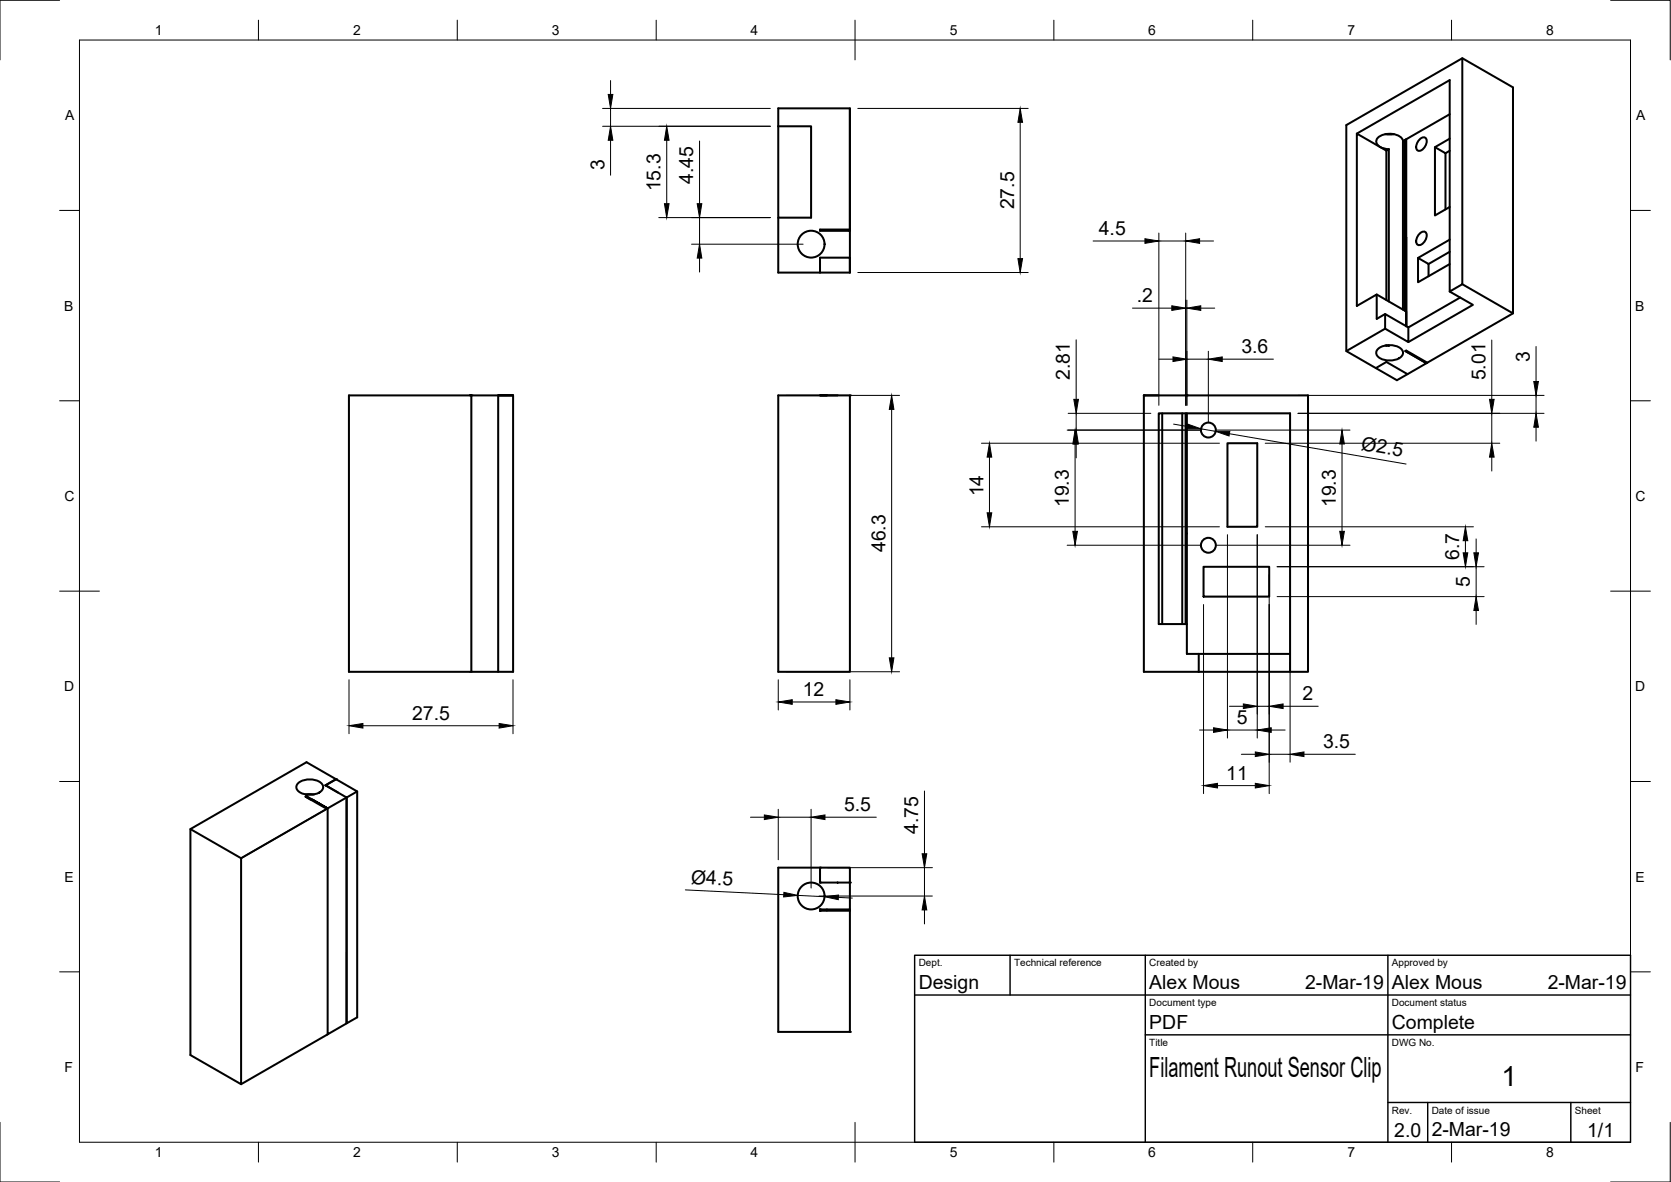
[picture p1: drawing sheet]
<svg xmlns="http://www.w3.org/2000/svg" width="420mm" height="297mm" viewBox="0 0 420 297" stroke-linecap="round" stroke-linejoin="round" font-family="sans-serif">
<!-- layer: Visible -->
<g fill="none" stroke="#000" stroke-width=".51">
<path d="M367.7 14.6l12.7 7.4v56.7l-12.7-7.3M195.7 31.7v-4.5h18v30.5M195.7 31.7h8.2v23h-8.2zM213.7 27.2v30.8v-.3M341.2 33.6l23.3-13.5v53.2l3.2-1.9v-56.8l-29.2 16.8v56.8l7.4 4.3M348.3 33.7h2.2M348.6 37.9l.6-.4v38.3M352.8 35.5v42.3M352.8 35.4a3.4 3.4 0 0 0-3.9-1.8 2.5 2.5 0 0 0-2.8 2.2 3.3 3.3 0 0 0 3.1 1.7M353.4 35.1v43.1v-43.1M353.6 35v47v-3.7l-7.4-4.3M357.1 34.9a.95 .95 0 0 1 1.2-.3 .95 .95 0 0 1 .4 1.3l-.6 1.3a1.02 1.02 0 0 1-1.1 .7 1.02 1.02 0 0 1-.9-.9l.2-.9z"/>
<path d="M360.8 37v17.2l3.7-2.2M364.5 34.8l-3.7 2.2 2.7 1.5v14.1M364.5 28.7l-11.7 6.8M364.5 37.9l-1 .6M195.7 54.7v13.8h10.5M213.7 57.7h-7.5v.3h7.5v10.5M357.1 58.6a.95 .95 0 0 1 1.2-.3 .95 .95 0 0 1 .4 1.3l-.6 1.2a1.02 1.02 0 0 1-1.1 .8 1.02 1.02 0 0 1-.9-.9l.2-.9zM206.2 68.5v-3.7h7.5v3.7M206.2 68.5h7.5M348.3 78.9v3.7l5.8 3.4v-3.7M356.6 64.8v6.1l7.9-4.5M364.5 73.3l5.9 3.3-16.3 9.4"/>
<path d="M364.5 60.2l-7.9 4.6 2.6 1.5v3.1M364.5 63.3l-5.3 3M367.2 74.8l-13.1 7.5-5.8-3.4-2.1 1.2v-6.1l-5 2.9v-43.3l7.4 4.3v37.5M380.4 78.7l-21.5 12.5M118.2 99.4h.3h-30.8v69.4h30.8M125.3 99.4v69.4h3.7v-69.4M125.3 99.4h-6.8v69.4h6.8M125.3 99.4h3.7zM195.7 99.4h18v69.4h-18zM207.9 99.4h-1.7h4.4M287.6 99.4h41.3v69.4h-4.5v-64.9h-33v52.9h7v7.5h26M287.6 99.4h3.8"/>
<path d="M287.6 99.4v69.4h36.8M298.1 99.4h.3M345.9 92.5l5.3 3.1 2.7-1.6M346.5 87.6a4.7 4.7 0 0 1 6.1 .4 1.65 1.65 0 0 1-1.4 2.3 4.6 4.6 0 0 1-5-1 1.26 1.26 0 0 1 .3-1.7zM348.3 82.6l-9.8 5.6M348.6 86.8v.1M349.2 86.7v.2l-.9-.1M353.4 88.2l5.3 3.1 .2-.1M353.4 88.2l5.3 3.1-4.8 2.7-5.3-3-2.7 1.5M353.4 88.2l.2-.1 5.3 3.1M292.2 103.9v52.9M297.3 103.9v52.9"/>
<path d="M298.1 103.9v52.9M298.4 103.9v52.9M308.6 111.4h7.5v21h-7.5zM302.6 142.4h16.5v7.5h-16.5zM301.4 164.3v4.5M75 196.8a4.7 4.7 0 0 1 6.1 .4 1.65 1.65 0 0 1-1.4 2.2 4.6 4.6 0 0 1-5-1 1.26 1.26 0 0 1 .3-1.6zM76.8 199.6h2.2M85 199.2l-3.1-1.9 2.6-1.5-7.4-4.3-29.2 16.9v56.7l12.7 7.4v-56.8M89.8 198.9v56.8l-2.7 1.5 .1-56.8M47.9 208.4l12.7 7.3M76.9 200.2l.2-.1-.2 .1 1.2 .7zM77.1 200.1l1.2 .7"/>
<path d="M78.1 200.9l4.1 2.4M82.2 203.3l-21.6 12.4M82.4 203.1l-4.1-2.3 4.1 2.3-.2 .2M87.1 200.4v56.8l-4.7 2.7v-56.7M87.1 200.4l-5.2-3.1 2.6-1.5 5.3 3.1-2.6 1.5M87.1 200.4l-4.7 2.7M87.1 200.4h.1M206.2 218h7.5v3.8h-7.5zM206.2 221.8v-3.8h-10.5v41.3h18v-30.4M206.2 228.9v-.4v.4h7.5M206.2 228.5h7.5v.4M213.7 221.8v6.7"/>
<path d="M82.4 259.9l-21.8 12.6"/>
<circle cx="204" cy="61.4" r="3.4"/>
<circle cx="303.8" cy="108.1" r="1.87"/>
<circle cx="303.8" cy="137" r="1.87"/>
<circle cx="204" cy="225.2" r="3.4"/>
</g>
<g fill="#000">
<circle cx="118.5" cy="99.4" r=".25"/>
<circle cx="213.7" cy="99.4" r=".25"/>
<circle cx="287.6" cy="99.4" r=".25"/>
<circle cx="298.4" cy="99.4" r=".25"/>
<circle cx="81.9" cy="197.3" r=".25"/>
<circle cx="84.5" cy="195.8" r=".25"/>
<circle cx="76.9" cy="200.2" r=".25"/>
<circle cx="77.1" cy="200.1" r=".25"/>
<circle cx="206.2" cy="218" r=".25"/>
<circle cx="206.2" cy="221.8" r=".25"/>
<circle cx="206.2" cy="228.9" r=".25"/>
<circle cx="206.2" cy="228.5" r=".25"/>
<circle cx="213.7" cy="221.8" r=".25"/>
<circle cx="213.7" cy="259.3" r=".25"/>
</g>
<!-- layer: Visible Narrow -->
<path d="M82.2 203.3l-21.6 12.4" fill="none" stroke="#000" stroke-width=".36"/>
<!-- layer: Border -->
<g fill="none" stroke="#000" stroke-width=".25">
<path d="M15 .1h-15v15M20 10.1h390v276.9h-390zM65 5.1v5M115 5.1v5M165 5.1v5M215 5.1v10M265 5.1v5M315 5.1v5M365 5.1v5M405 .1h15v15M15 52.9h5M410 52.9h5"/>
<path d="M15 100.7h5M410 100.7h5M15 148.6h10M405 148.6h10M15 196.4h5M410 196.4h5M15 244.2h5M410 244.2h5M0 282.1v14.9h15M65 287v5M115 287v5M165 287v5"/>
<path d="M215 282.1v9.9M265 287v5M315 287v5M365 287v5M420 282.1v14.9h-15"/>
</g>
<!-- layer: TitleBlock -->
<path d="M230 240.1h180v46.9h-180zM230 250h180M254 240.1v9.9M288 240.1v46.9M349 240.1v46.9M288 260.1h122M349 277.1h61M359 277.1v9.9M395 277.1v9.9" fill="none" stroke="#000" stroke-width=".36"/>
<!-- layer: Dimensions -->
<g fill="none" stroke="#000" stroke-width=".25">
<path d="M151.5 31.7h42.2M151.5 27.2h42.2M153.5 20.2v3.5M153.5 27.2v4.5M153.5 35.2v8.8M167.6 35.2v16M175.9 35.4v15.8M215.7 27.2h42.8M256.5 30.7v34.3M165.7 54.7h28M175.9 54.7v6.7M291.4 58.6v43.3"/>
<path d="M298.1 58.6v43.3M173.9 61.4h28M175.9 64.9v3.5M215.7 68.5h42.8M274.8 60.6h13.1M284.8 77.4h9.8M291.4 60.6h6.7M298.1 77.4h.3M298.4 75.4v26.5M301.6 60.6h3.5M301.9 77.4h3.5M197.7 99.4h28.5"/>
<path d="M270.6 85.4v15M291.4 90.3h3.5M298.4 90.3h5.4M303.8 88.3v17.8M307.3 90.3h12.9M326.4 99.4h61.8M375.1 85.5v14.9M386.2 87.1v8.8M386.2 99.4v4.5M224.2 102.9v62.4M246.8 111.4h59.8M248.8 114.9v14"/>
<path d="M268.3 108.1h33.5M268.6 103.9h20.8M270.3 111.6v21.9M270.6 103.9v4.2M270.6 111.6v3.5M295.1 106.6l3.4 .6M302 107.8l3.7 .6M305.8 108.1h33.6M309.1 109l44.4 7.6M318.1 111.4h59M326.4 103.9h61.8M337.4 111.6v21.9"/>
<path d="M375.1 103.9v7.5M375.1 114.9v3.5M386.2 107.4v3.5M246.8 132.4h59.8M268.3 137h33.5M305.8 137h33.6M308.6 134.4v51.1M316.1 134.4v51.1M318.1 132.4h52.4M368.5 135.9v3M371.2 135.4v3.5M302.6 151.9v47.5"/>
<path d="M319.1 144.4v55M321.1 142.4h52.1M321.1 149.9h52.1M371.2 142.4v7.5M371.2 153.4v3.5M87.8 170.8v13.6M129 170.8v13.6M195.7 170.8v7.6M197.7 168.8h28.5M199.2 176.4h11M213.7 170.8v7.6M309.1 177.5h3.5"/>
<path d="M316.1 177.5h3M322.6 177.5h8.8M324.4 166.3v25.2M91.2 182.4h34.3M232.5 198.8v15.8M301.6 183.5h3.5M306.1 197.4h9.5M308.6 183.5h7.5M312.1 189.6h3.5M319.1 189.6h5.3M319.6 183.5h3.5M327.9 189.6h12.9"/>
<path d="M188.7 205.4h3.5M195.7 203.4v12.7M195.7 205.4h8.2M203.9 203.4v19.8M207.4 205.4h12.9M208.2 218h26.2M232.5 218v7.2M172.3 223.6l24.8 1.2M200.6 225l6.7 .3M205.9 225.2h28.5M210.8 225.5l3.5 .2M232.5 228.7v3.5"/>
</g>
<g fill="#000" stroke="#000" stroke-width=".25">
<path d="M152.9 23.7h1.2l-.6 3.5zM153.5 31.7l.6 3.5h-1.2zM167.6 31.7l.6 3.5h-1.1zM256.5 27.2l.6 3.5h-1.2zM167.1 51.2h1.1l-.6 3.5zM175.3 51.2h1.2l-.6 3.5zM287.9 60l3.5 .6-3.5 .6zM298.1 60.6l3.5-.6v1.2zM175.9 61.4l.6 3.5h-1.2zM255.9 65h1.2l-.6 3.5zM294.6 76.8l3.5 .6-3.5 .6zM298.4 77.4l3.5-.6v1.2z"/>
<path d="M294.9 89.7l3.5 .6-3.5 .6zM303.8 90.3l3.5-.6v1.2zM385.7 95.9h1.1l-.6 3.5zM224.2 99.4l.6 3.5h-1.2zM248.8 111.4l.6 3.5h-1.2zM270.3 108.1l.6 3.5h-1.2zM270.6 108.1l.6 3.5h-1.2zM270 100.4h1.2l-.6 3.5zM298.6 106.6l3.4 1.2-3.6-.1zM305.7 108.4h3.5l-.2 1.2zM337.4 108.1l.6 3.5h-1.1zM375.1 111.4l.6 3.5h-1.2z"/>
<path d="M374.5 100.4h1.2l-.6 3.5zM386.2 103.9l.6 3.5h-1.1zM248.2 128.9h1.2l-.6 3.5zM269.7 133.5h1.2l-.6 3.5zM336.9 133.5h1.1l-.6 3.5zM368.5 132.4l.6 3.5h-1.2zM367.9 138.9h1.2l-.6 3.5zM370.6 138.9h1.2l-.6 3.5zM371.2 149.9l.6 3.5h-1.2zM195.7 176.4l3.5-.6v1.2zM210.2 175.8l3.5 .6-3.5 .6zM223.6 165.3h1.2l-.6 3.5z"/>
<path d="M312.6 176.9l3.5 .6-3.5 .6zM319.1 177.5l3.5-.6v1.2zM87.8 182.4l3.4-.6v1.2zM125.5 181.8l3.5 .6-3.5 .6zM305.1 182.9l3.5 .6-3.5 .6zM302.6 197.4l3.5-.5v1.1zM315.6 189l3.5 .6-3.5 .5zM315.6 196.9l3.5 .5-3.5 .6zM316.1 183.5l3.5-.6v1.2zM324.4 189.6l3.5-.6v1.1zM192.2 204.8l3.5 .6-3.5 .6zM203.9 205.4l3.5-.6v1.2z"/>
<path d="M231.9 214.6h1.1l-.5 3.4zM197.1 224.2l3.5 .8-3.6 .4zM207.3 225.3l3.5-.4v1.2zM232.5 225.2l.5 3.5h-1.1z"/>
</g>
<g font-size="7">
<text x="289" y="270.6">Filament Runout Sensor Clip</text>
<text x="377.5" y="273">1</text>
</g>
<g font-size="4.9">
<text x="152" y="42.7" transform="rotate(-90 152 42.7)">3</text>
<text x="174.3" y="46.3" transform="rotate(-90 174.3 46.3)">4.45</text>
<text x="166.1" y="48.1" transform="rotate(-90 166.1 48.1)">15.3</text>
<text x="255" y="52.6" transform="rotate(-90 255 52.6)">27.5</text>
<text x="276.3" y="59">4.5</text>
<text x="285.8" y="75.9">.2</text>
<text x="312.1" y="88.7">3.6</text>
<text x="269" y="95.5" transform="rotate(-90 269 95.5)">2.81</text>
<text x="373.5" y="95.6" transform="rotate(-90 373.5 95.6)">5.01</text>
<text x="384.7" y="91.1" transform="rotate(-90 384.7 91.1)">3</text>
<text x="342.1" y="113" transform="rotate(10 342.1 113)">Ø2.5</text>
<text x="247.3" y="124.7" transform="rotate(-90 247.3 124.7)">14</text>
<text x="268.8" y="127.5" transform="rotate(-90 268.8 127.5)">19.3</text>
<text x="335.9" y="127.5" transform="rotate(-90 335.9 127.5)">19.3</text>
<text x="222.6" y="138.8" transform="rotate(-90 222.6 138.8)">46.3</text>
<text x="366.9" y="140.8" transform="rotate(-90 366.9 140.8)">6.7</text>
<text x="369.6" y="147.5" transform="rotate(-90 369.6 147.5)">5</text>
<text x="201.8" y="174.9">12</text>
<text x="327.5" y="176">2</text>
<text x="103.6" y="180.8">27.5</text>
<text x="311" y="181.9">5</text>
<text x="332.7" y="188">3.5</text>
<text x="308.3" y="195.9">11</text>
<text x="212.2" y="203.8">5.5</text>
<text x="230.9" y="209.6" transform="rotate(-90 230.9 209.6)">4.75</text>
<text x="173.7" y="222" transform="rotate(3 173.7 222)">Ø4.5</text>
<text x="231" y="248.5">Design</text>
<text x="289" y="248.5">Alex Mous</text>
<text x="328.1" y="248.5">2-Mar-19</text>
<text x="350" y="248.5">Alex Mous</text>
<text x="389.1" y="248.5">2-Mar-19</text>
<text x="289" y="258.6">PDF</text>
<text x="350" y="258.6">Complete</text>
<text x="350.6" y="285.7">2.0</text>
<text x="360" y="285.5">2-Mar-19</text>
<text x="399.1" y="285.7">1/1</text>
</g>
<g font-size="3.5">
<text x="39" y="8.8">1</text>
<text x="88.8" y="8.8">2</text>
<text x="138.8" y="8.8">3</text>
<text x="188.7" y="8.8">4</text>
<text x="238.8" y="8.8">5</text>
<text x="288.7" y="8.8">6</text>
<text x="338.8" y="8.8">7</text>
<text x="388.8" y="8.8">8</text>
<text x="16.4" y="30.2">A</text>
<text x="411.4" y="30.2">A</text>
<text x="16.2" y="78">B</text>
<text x="411.2" y="78">B</text>
<text x="16.2" y="125.9">C</text>
<text x="411.2" y="125.9">C</text>
<text x="16.2" y="173.7">D</text>
<text x="411.2" y="173.7">D</text>
<text x="16.2" y="221.6">E</text>
<text x="411.2" y="221.6">E</text>
<text x="16.2" y="269.4">F</text>
<text x="411.2" y="269.4">F</text>
<text x="39" y="290.8">1</text>
<text x="88.8" y="290.8">2</text>
<text x="138.8" y="290.8">3</text>
<text x="188.7" y="290.8">4</text>
<text x="238.8" y="290.8">5</text>
<text x="288.7" y="290.8">6</text>
<text x="338.8" y="290.8">7</text>
<text x="388.8" y="290.8">8</text>
</g>
<g font-size="2.5">
<text x="231" y="242.9">Dept.</text>
<text x="255" y="242.9">Technical reference</text>
<text x="289" y="242.9">Created by</text>
<text x="350" y="242.9">Approved by</text>
<text x="289" y="252.8">Document type</text>
<text x="350" y="252.8">Document status</text>
<text x="289" y="262.9">Title</text>
<text x="350" y="262.9">DWG No.</text>
<text x="350" y="279.9">Rev.</text>
<text x="360" y="279.9">Date of issue</text>
<text x="396" y="279.9">Sheet</text>
</g>
</svg>
